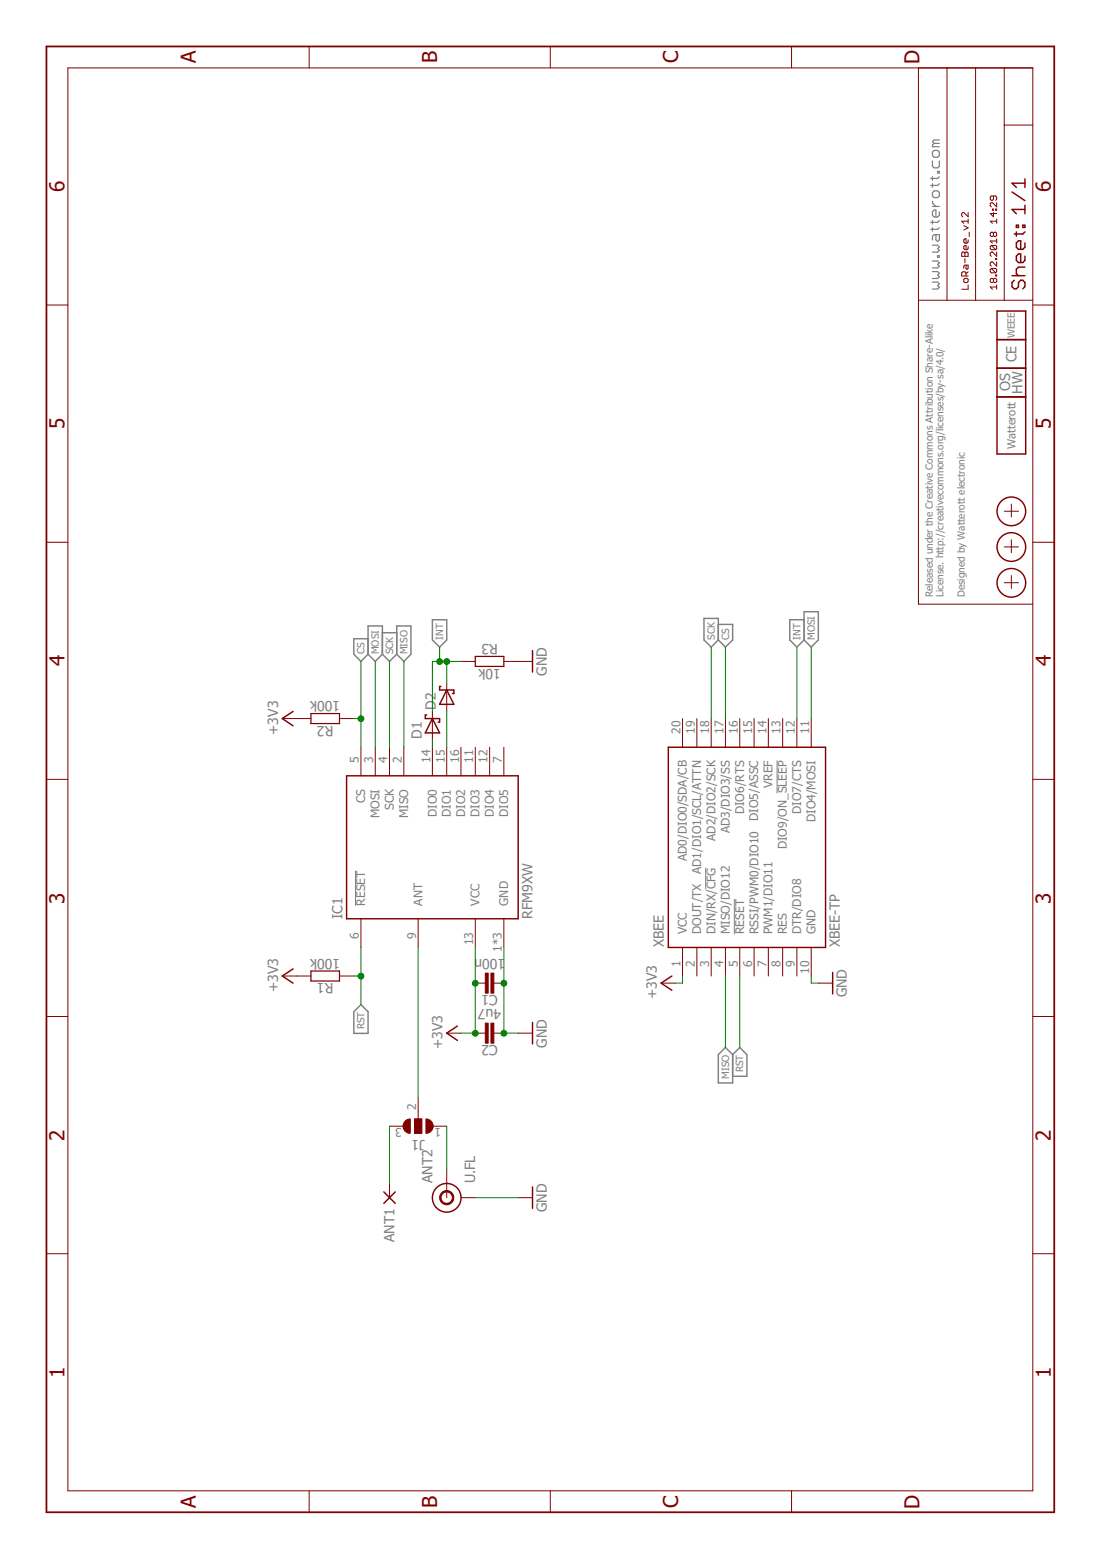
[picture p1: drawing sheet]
<?xml version="1.0" encoding="utf-8"?>
<!DOCTYPE eagle SYSTEM "eagle.dtd">
<eagle version="7.7.0">
<drawing>
<settings>
<setting alwaysvectorfont="no"/>
<setting verticaltext="up"/>
</settings>
<grid distance="0.1" unitdist="inch" unit="inch" style="lines" multiple="1" display="no" altdistance="0.01" altunitdist="inch" altunit="inch"/>
<schematic xreflabel="%F%N/%S.%C%R" xrefpart="/%S.%C%R">
<libraries>
<library name="supply1">
<symbols>
<symbol name="GND">
<wire x1="-1.905" y1="0" x2="1.905" y2="0" width="0.254" layer="94"/>
<text x="-2.54" y="-2.54" size="1.778" layer="96">&gt;VALUE</text>
<pin name="GND" x="0" y="2.54" visible="off" length="short" direction="sup" rot="R270"/>
</symbol>
<symbol name="+3V3">
<wire x1="1.27" y1="-1.905" x2="0" y2="0" width="0.254" layer="94"/>
<wire x1="0" y1="0" x2="-1.27" y2="-1.905" width="0.254" layer="94"/>
<text x="-2.54" y="-5.08" size="1.778" layer="96" rot="R90">&gt;VALUE</text>
<pin name="+3V3" x="0" y="-2.54" visible="off" length="short" direction="sup" rot="R90"/>
</symbol>
</symbols>
<devicesets>
<deviceset name="GND" prefix="GND">
<gates>
<gate name="1" symbol="GND" x="0" y="0"/>
</gates>
<devices>
<device name="">
<technologies>
<technology name=""/>
</technologies>
</device>
</devices>
</deviceset>
<deviceset name="+3V3" prefix="+3V3">
<gates>
<gate name="G$1" symbol="+3V3" x="0" y="0"/>
</gates>
<devices>
<device name="">
<technologies>
<technology name=""/>
</technologies>
</device>
</devices>
</deviceset>
</devicesets>
</library>
<library name="we-rcl">
<symbols>
<symbol name="CAPACITOR">
<pin name="1" x="-2.54" y="0" visible="off" length="point" direction="pas" swaplevel="1"/>
<pin name="2" x="2.54" y="0" visible="off" length="point" direction="pas" swaplevel="1" rot="R180"/>
<text x="0" y="2.54" size="1.778" layer="95" align="bottom-center">&gt;NAME</text>
<text x="0" y="-2.54" size="1.778" layer="96" align="top-center">&gt;VALUE</text>
<wire x1="-2.54" y1="0" x2="-0.762" y2="0" width="0.1524" layer="94"/>
<wire x1="2.54" y1="0" x2="0.762" y2="0" width="0.1524" layer="94"/>
<rectangle x1="-1.27" y1="-0.254" x2="2.286" y2="0.254" layer="94" rot="R90"/>
<rectangle x1="-2.286" y1="-0.254" x2="1.27" y2="0.254" layer="94" rot="R90"/>
</symbol>
<symbol name="RESISTOR">
<pin name="1" x="-5.08" y="0" visible="off" length="short" direction="pas" swaplevel="1"/>
<pin name="2" x="5.08" y="0" visible="off" length="short" direction="pas" swaplevel="1" rot="R180"/>
<wire x1="-2.54" y1="0.889" x2="2.54" y2="0.889" width="0.2032" layer="94"/>
<wire x1="2.54" y1="0.889" x2="2.54" y2="-0.889" width="0.2032" layer="94"/>
<wire x1="2.54" y1="-0.889" x2="-2.54" y2="-0.889" width="0.2032" layer="94"/>
<wire x1="-2.54" y1="-0.889" x2="-2.54" y2="0.889" width="0.2032" layer="94"/>
<text x="0" y="1.27" size="1.778" layer="95" align="bottom-center">&gt;NAME</text>
<text x="0" y="-1.27" size="1.778" layer="96" align="top-center">&gt;VALUE</text>
</symbol>
<symbol name="PAD">
<wire x1="-1.016" y1="1.016" x2="1.016" y2="-1.016" width="0.254" layer="94"/>
<wire x1="-1.016" y1="-1.016" x2="1.016" y2="1.016" width="0.254" layer="94"/>
<text x="-1.905" y="0" size="1.778" layer="95" rot="R180" align="center-left">&gt;NAME</text>
<pin name="P" x="2.54" y="0" visible="off" length="short" direction="pas" rot="R180"/>
</symbol>
<symbol name="DIODE_SCHOTTKY">
<wire x1="-1.27" y1="-1.27" x2="1.27" y2="0" width="0.254" layer="94"/>
<wire x1="1.27" y1="0" x2="-1.27" y2="1.27" width="0.254" layer="94"/>
<wire x1="1.905" y1="1.27" x2="1.27" y2="1.27" width="0.254" layer="94"/>
<wire x1="1.27" y1="1.27" x2="1.27" y2="0" width="0.254" layer="94"/>
<wire x1="-1.27" y1="1.27" x2="-1.27" y2="-1.27" width="0.254" layer="94"/>
<wire x1="1.27" y1="0" x2="1.27" y2="-1.27" width="0.254" layer="94"/>
<wire x1="1.905" y1="1.27" x2="1.905" y2="1.016" width="0.254" layer="94"/>
<wire x1="1.27" y1="-1.27" x2="0.635" y2="-1.27" width="0.254" layer="94"/>
<wire x1="0.635" y1="-1.016" x2="0.635" y2="-1.27" width="0.254" layer="94"/>
<text x="-2.286" y="1.905" size="1.778" layer="95">&gt;NAME</text>
<text x="-2.286" y="-3.429" size="1.778" layer="96">&gt;VALUE</text>
<pin name="A" x="-2.54" y="0" visible="off" length="short" direction="pas"/>
<pin name="C" x="2.54" y="0" visible="off" length="short" direction="pas" rot="R180"/>
</symbol>
<symbol name="JUMPER3">
<wire x1="-0.635" y1="-1.397" x2="0.635" y2="-1.397" width="1.27" layer="94" curve="180" cap="flat"/>
<wire x1="-0.635" y1="1.397" x2="0.635" y2="1.397" width="1.27" layer="94" curve="-180" cap="flat"/>
<wire x1="1.27" y1="-0.635" x2="-1.27" y2="-0.635" width="0.1524" layer="94"/>
<wire x1="-1.27" y1="-0.635" x2="-1.27" y2="0" width="0.1524" layer="94"/>
<wire x1="-1.27" y1="0" x2="-1.27" y2="0.635" width="0.1524" layer="94"/>
<wire x1="-1.27" y1="0.635" x2="1.27" y2="0.635" width="0.1524" layer="94"/>
<wire x1="1.27" y1="0.635" x2="1.27" y2="-0.635" width="0.1524" layer="94"/>
<wire x1="-2.54" y1="0" x2="-1.27" y2="0" width="0.1524" layer="94"/>
<text x="2.54" y="0" size="1.778" layer="95" rot="R270" align="bottom-center">&gt;NAME</text>
<rectangle x1="-1.27" y1="-0.635" x2="1.27" y2="0.635" layer="94"/>
<pin name="3" x="0" y="-5.08" visible="pad" length="short" direction="pas" rot="R90"/>
<pin name="1" x="0" y="5.08" visible="pad" length="short" direction="pas" rot="R270"/>
<pin name="2" x="-5.08" y="0" visible="pad" length="short" direction="pas"/>
</symbol>
</symbols>
<devicesets>
<deviceset name="CAPACITOR" prefix="C" uservalue="yes">
<gates>
<gate name="C" symbol="CAPACITOR" x="0" y="0"/>
</gates>
<devices>
<device name="-0402" package="C0402">
<connects>
<connect gate="C" pin="1" pad="1"/>
<connect gate="C" pin="2" pad="2"/>
</connects>
<technologies>
<technology name=""/>
</technologies>
</device>
<device name="-0603" package="C0603">
<connects>
<connect gate="C" pin="1" pad="1"/>
<connect gate="C" pin="2" pad="2"/>
</connects>
<technologies>
<technology name=""/>
</technologies>
</device>
<device name="-0805" package="C0805">
<connects>
<connect gate="C" pin="1" pad="1"/>
<connect gate="C" pin="2" pad="2"/>
</connects>
<technologies>
<technology name=""/>
</technologies>
</device>
<device name="-1206" package="C1206">
<connects>
<connect gate="C" pin="1" pad="1"/>
<connect gate="C" pin="2" pad="2"/>
</connects>
<technologies>
<technology name=""/>
</technologies>
</device>
<device name="-0201" package="C0201">
<connects>
<connect gate="C" pin="1" pad="1"/>
<connect gate="C" pin="2" pad="2"/>
</connects>
<technologies>
<technology name=""/>
</technologies>
</device>
<device name="-1210" package="C1210">
<connects>
<connect gate="C" pin="1" pad="1"/>
<connect gate="C" pin="2" pad="2"/>
</connects>
<technologies>
<technology name=""/>
</technologies>
</device>
<device name="-1808" package="C1808">
<connects>
<connect gate="C" pin="1" pad="1"/>
<connect gate="C" pin="2" pad="2"/>
</connects>
<technologies>
<technology name=""/>
</technologies>
</device>
<device name="-1812" package="C1812">
<connects>
<connect gate="C" pin="1" pad="1"/>
<connect gate="C" pin="2" pad="2"/>
</connects>
<technologies>
<technology name=""/>
</technologies>
</device>
<device name="-1825" package="C1825">
<connects>
<connect gate="C" pin="1" pad="1"/>
<connect gate="C" pin="2" pad="2"/>
</connects>
<technologies>
<technology name=""/>
</technologies>
</device>
</devices>
</deviceset>
<deviceset name="RESISTOR" prefix="R" uservalue="yes">
<gates>
<gate name="R" symbol="RESISTOR" x="0" y="0"/>
</gates>
<devices>
<device name="-0603" package="C0603">
<connects>
<connect gate="R" pin="1" pad="1"/>
<connect gate="R" pin="2" pad="2"/>
</connects>
<technologies>
<technology name=""/>
</technologies>
</device>
<device name="-0805" package="C0805">
<connects>
<connect gate="R" pin="1" pad="1"/>
<connect gate="R" pin="2" pad="2"/>
</connects>
<technologies>
<technology name=""/>
</technologies>
</device>
<device name="-0402" package="C0402">
<connects>
<connect gate="R" pin="1" pad="1"/>
<connect gate="R" pin="2" pad="2"/>
</connects>
<technologies>
<technology name=""/>
</technologies>
</device>
<device name="-1206" package="C1206">
<connects>
<connect gate="R" pin="1" pad="1"/>
<connect gate="R" pin="2" pad="2"/>
</connects>
<technologies>
<technology name=""/>
</technologies>
</device>
<device name="-0201" package="C0201">
<connects>
<connect gate="R" pin="1" pad="1"/>
<connect gate="R" pin="2" pad="2"/>
</connects>
<technologies>
<technology name=""/>
</technologies>
</device>
<device name="-1210" package="C1210">
<connects>
<connect gate="R" pin="1" pad="1"/>
<connect gate="R" pin="2" pad="2"/>
</connects>
<technologies>
<technology name=""/>
</technologies>
</device>
<device name="-1808" package="C1808">
<connects>
<connect gate="R" pin="1" pad="1"/>
<connect gate="R" pin="2" pad="2"/>
</connects>
<technologies>
<technology name=""/>
</technologies>
</device>
<device name="-1812" package="C1812">
<connects>
<connect gate="R" pin="1" pad="1"/>
<connect gate="R" pin="2" pad="2"/>
</connects>
<technologies>
<technology name=""/>
</technologies>
</device>
<device name="-1825" package="C1825">
<connects>
<connect gate="R" pin="1" pad="1"/>
<connect gate="R" pin="2" pad="2"/>
</connects>
<technologies>
<technology name=""/>
</technologies>
</device>
<device name="-07" package="R0207/7">
<connects>
<connect gate="R" pin="1" pad="1"/>
<connect gate="R" pin="2" pad="2"/>
</connects>
<technologies>
<technology name=""/>
</technologies>
</device>
<device name="-10" package="R0207/10">
<connects>
<connect gate="R" pin="1" pad="1"/>
<connect gate="R" pin="2" pad="2"/>
</connects>
<technologies>
<technology name=""/>
</technologies>
</device>
<device name="-12" package="R0207/12">
<connects>
<connect gate="R" pin="1" pad="1"/>
<connect gate="R" pin="2" pad="2"/>
</connects>
<technologies>
<technology name=""/>
</technologies>
</device>
<device name="-15" package="R0207/15">
<connects>
<connect gate="R" pin="1" pad="1"/>
<connect gate="R" pin="2" pad="2"/>
</connects>
<technologies>
<technology name=""/>
</technologies>
</device>
<device name="10LP" package="R0207/10-LARGE_PADS">
<connects>
<connect gate="R" pin="1" pad="1"/>
<connect gate="R" pin="2" pad="2"/>
</connects>
<technologies>
<technology name=""/>
</technologies>
</device>
</devices>
</deviceset>
<deviceset name="PAD" prefix="X">
<gates>
<gate name="X" symbol="PAD" x="0" y="0"/>
</gates>
<devices>
<device name="-1.27X2.54" package="PAD-1.27X2.54">
<connects>
<connect gate="X" pin="P" pad="1"/>
</connects>
<technologies>
<technology name=""/>
</technologies>
</device>
<device name="-1.27X2.54_NC" package="PAD-1.27X2.54_NC">
<connects>
<connect gate="X" pin="P" pad="1"/>
</connects>
<technologies>
<technology name=""/>
</technologies>
</device>
<device name="-1.00-1.60" package="PAD-1.00-1.60">
<connects>
<connect gate="X" pin="P" pad="1"/>
</connects>
<technologies>
<technology name=""/>
</technologies>
</device>
<device name="-1.00-2.00" package="PAD-1.00-2.00">
<connects>
<connect gate="X" pin="P" pad="1"/>
</connects>
<technologies>
<technology name=""/>
</technologies>
</device>
<device name="-1.27X1.27" package="PAD-1.27X1.27">
<connects>
<connect gate="X" pin="P" pad="1"/>
</connects>
<technologies>
<technology name=""/>
</technologies>
</device>
<device name="-1.27X1.27_NC" package="PAD-1.27X1.27_NC">
<connects>
<connect gate="X" pin="P" pad="1"/>
</connects>
<technologies>
<technology name=""/>
</technologies>
</device>
<device name="-0.80X1.60" package="PAD-0.80X1.60">
<connects>
<connect gate="X" pin="P" pad="1"/>
</connects>
<technologies>
<technology name=""/>
</technologies>
</device>
<device name="-0.80X1.60_NC" package="PAD-0.80X1.60_NC">
<connects>
<connect gate="X" pin="P" pad="1"/>
</connects>
<technologies>
<technology name=""/>
</technologies>
</device>
<device name="-2.54X5.08" package="PAD-2.54X5.08">
<connects>
<connect gate="X" pin="P" pad="1"/>
</connects>
<technologies>
<technology name=""/>
</technologies>
</device>
<device name="-2.54X5.08_NC" package="PAD-2.54X5.08_NC">
<connects>
<connect gate="X" pin="P" pad="1"/>
</connects>
<technologies>
<technology name=""/>
</technologies>
</device>
<device name="-0.5" package="PAD-0.5">
<connects>
<connect gate="X" pin="P" pad="1"/>
</connects>
<technologies>
<technology name=""/>
</technologies>
</device>
<device name="-0.5_NC" package="PAD-0.5_NC">
<connects>
<connect gate="X" pin="P" pad="1"/>
</connects>
<technologies>
<technology name=""/>
</technologies>
</device>
<device name="-1.0" package="PAD-1.0">
<connects>
<connect gate="X" pin="P" pad="1"/>
</connects>
<technologies>
<technology name=""/>
</technologies>
</device>
<device name="-1.0_NC" package="PAD-1.0_NC">
<connects>
<connect gate="X" pin="P" pad="1"/>
</connects>
<technologies>
<technology name=""/>
</technologies>
</device>
<device name="-0.80-1.40" package="PAD-0.80-1.40">
<connects>
<connect gate="X" pin="P" pad="1"/>
</connects>
<technologies>
<technology name=""/>
</technologies>
</device>
<device name="-0.7" package="PAD-0.7">
<connects>
<connect gate="X" pin="P" pad="1"/>
</connects>
<technologies>
<technology name=""/>
</technologies>
</device>
<device name="-0.7_NC" package="PAD-0.7_NC">
<connects>
<connect gate="X" pin="P" pad="1"/>
</connects>
<technologies>
<technology name=""/>
</technologies>
</device>
<device name="-WEARABLE" package="PAD-WEARABLE">
<connects>
<connect gate="X" pin="P" pad="1 2 3"/>
</connects>
<technologies>
<technology name=""/>
</technologies>
</device>
</devices>
</deviceset>
<deviceset name="D_SCHOTTKY" prefix="D" uservalue="yes">
<gates>
<gate name="D" symbol="DIODE_SCHOTTKY" x="0" y="0"/>
</gates>
<devices>
<device name="-SMA" package="SMA_DO214AC">
<connects>
<connect gate="D" pin="A" pad="A"/>
<connect gate="D" pin="C" pad="C"/>
</connects>
<technologies>
<technology name=""/>
</technologies>
</device>
<device name="-SOD106" package="SOD106">
<connects>
<connect gate="D" pin="A" pad="A"/>
<connect gate="D" pin="C" pad="C"/>
</connects>
<technologies>
<technology name=""/>
</technologies>
</device>
<device name="-SOD110" package="SOD110">
<connects>
<connect gate="D" pin="A" pad="A"/>
<connect gate="D" pin="C" pad="C"/>
</connects>
<technologies>
<technology name=""/>
</technologies>
</device>
<device name="-SOD80" package="SOD80">
<connects>
<connect gate="D" pin="A" pad="A"/>
<connect gate="D" pin="C" pad="C"/>
</connects>
<technologies>
<technology name=""/>
</technologies>
</device>
<device name="-SOD882" package="SOD882">
<connects>
<connect gate="D" pin="A" pad="A"/>
<connect gate="D" pin="C" pad="C"/>
</connects>
<technologies>
<technology name=""/>
</technologies>
</device>
<device name="-SMB" package="SMB_DO214AA">
<connects>
<connect gate="D" pin="A" pad="A"/>
<connect gate="D" pin="C" pad="C"/>
</connects>
<technologies>
<technology name=""/>
</technologies>
</device>
<device name="-SMC" package="SMC_DO214AB">
<connects>
<connect gate="D" pin="A" pad="A"/>
<connect gate="D" pin="C" pad="C"/>
</connects>
<technologies>
<technology name=""/>
</technologies>
</device>
<device name="-SOD123" package="SOD123">
<connects>
<connect gate="D" pin="A" pad="A"/>
<connect gate="D" pin="C" pad="C"/>
</connects>
<technologies>
<technology name=""/>
</technologies>
</device>
<device name="-SOD532" package="SOD523">
<connects>
<connect gate="D" pin="A" pad="A"/>
<connect gate="D" pin="C" pad="C"/>
</connects>
<technologies>
<technology name=""/>
</technologies>
</device>
<device name="-SOD723" package="SOD723">
<connects>
<connect gate="D" pin="A" pad="A"/>
<connect gate="D" pin="C" pad="C"/>
</connects>
<technologies>
<technology name=""/>
</technologies>
</device>
<device name="-SOD323" package="SOD323">
<connects>
<connect gate="D" pin="A" pad="A"/>
<connect gate="D" pin="C" pad="C"/>
</connects>
<technologies>
<technology name=""/>
</technologies>
</device>
<device name="-Z5-T" package="SMC_Z5-T">
<connects>
<connect gate="D" pin="A" pad="A"/>
<connect gate="D" pin="C" pad="C"/>
</connects>
<technologies>
<technology name=""/>
</technologies>
</device>
</devices>
</deviceset>
<deviceset name="JUMPER3" prefix="J">
<gates>
<gate name="J" symbol="JUMPER3" x="0" y="0"/>
</gates>
<devices>
<device name="-0603" package="JUMPER3-0603">
<connects>
<connect gate="J" pin="1" pad="1"/>
<connect gate="J" pin="2" pad="2"/>
<connect gate="J" pin="3" pad="3"/>
</connects>
<technologies>
<technology name=""/>
</technologies>
</device>
<device name="-0603-NC" package="JUMPER3-0603_NC">
<connects>
<connect gate="J" pin="1" pad="1"/>
<connect gate="J" pin="2" pad="2"/>
<connect gate="J" pin="3" pad="3"/>
</connects>
<technologies>
<technology name=""/>
</technologies>
</device>
<device name="-0402" package="JUMPER3-0402">
<connects>
<connect gate="J" pin="1" pad="1"/>
<connect gate="J" pin="2" pad="2"/>
<connect gate="J" pin="3" pad="3"/>
</connects>
<technologies>
<technology name=""/>
</technologies>
</device>
<device name="-0402-NC" package="JUMPER3-0402_NC">
<connects>
<connect gate="J" pin="1" pad="1"/>
<connect gate="J" pin="2" pad="2"/>
<connect gate="J" pin="3" pad="3"/>
</connects>
<technologies>
<technology name=""/>
</technologies>
</device>
<device name="-0201" package="JUMPER3-0201">
<connects>
<connect gate="J" pin="1" pad="1"/>
<connect gate="J" pin="2" pad="2"/>
<connect gate="J" pin="3" pad="3"/>
</connects>
<technologies>
<technology name=""/>
</technologies>
</device>
<device name="-0201-NC" package="JUMPER3-0201_NC">
<connects>
<connect gate="J" pin="1" pad="1"/>
<connect gate="J" pin="2" pad="2"/>
<connect gate="J" pin="3" pad="3"/>
</connects>
<technologies>
<technology name=""/>
</technologies>
</device>
</devices>
</deviceset>
</devicesets>
</library>
<library name="we-symbol">
<symbols>
<symbol name="PASSER">
<wire x1="-1.016" y1="0" x2="1.27" y2="0" width="0.127" layer="94"/>
<wire x1="0" y1="1.27" x2="0" y2="-1.27" width="0.127" layer="94"/>
<circle x="0" y="0" radius="2.54" width="0.254" layer="94"/>
</symbol>
<symbol name="A4L-LOC">
<wire x1="256.54" y1="3.81" x2="256.54" y2="8.89" width="0.1016" layer="94"/>
<wire x1="256.54" y1="8.89" x2="256.54" y2="13.97" width="0.1016" layer="94"/>
<wire x1="256.54" y1="13.97" x2="256.54" y2="19.05" width="0.1016" layer="94"/>
<wire x1="256.54" y1="19.05" x2="256.54" y2="24.13" width="0.1016" layer="94"/>
<wire x1="161.29" y1="3.81" x2="161.29" y2="24.13" width="0.1016" layer="94"/>
<wire x1="161.29" y1="24.13" x2="215.265" y2="24.13" width="0.1016" layer="94"/>
<wire x1="215.265" y1="24.13" x2="256.54" y2="24.13" width="0.1016" layer="94"/>
<wire x1="246.38" y1="3.81" x2="246.38" y2="8.89" width="0.1016" layer="94"/>
<wire x1="246.38" y1="8.89" x2="256.54" y2="8.89" width="0.1016" layer="94"/>
<wire x1="246.38" y1="8.89" x2="215.265" y2="8.89" width="0.1016" layer="94"/>
<wire x1="215.265" y1="8.89" x2="215.265" y2="3.81" width="0.1016" layer="94"/>
<wire x1="215.265" y1="8.89" x2="215.265" y2="13.97" width="0.1016" layer="94"/>
<wire x1="215.265" y1="13.97" x2="256.54" y2="13.97" width="0.1016" layer="94"/>
<wire x1="215.265" y1="13.97" x2="215.265" y2="19.05" width="0.1016" layer="94"/>
<wire x1="215.265" y1="19.05" x2="256.54" y2="19.05" width="0.1016" layer="94"/>
<wire x1="215.265" y1="19.05" x2="215.265" y2="24.13" width="0.1016" layer="94"/>
<frame x1="0" y1="0" x2="260.35" y2="179.07" columns="6" rows="4" layer="94"/>
<text x="217.17" y="15.24" size="1.27" layer="94" font="vector" ratio="10">&gt;DRAWING_NAME</text>
<text x="217.17" y="10.16" size="1.27" layer="94" font="vector" ratio="10">&gt;LAST_DATE_TIME</text>
<text x="230.505" y="5.08" size="2.54" layer="94" font="vector" ratio="10">&gt;SHEET</text>
<text x="217.17" y="5.08" size="2.54" layer="94" font="vector" ratio="10">Sheet:</text>
<text x="217.17" y="20.32" size="2.032" layer="95" font="vector" ratio="10">www.watterott.com</text>
</symbol>
<symbol name="LOGO">
<wire x1="5.08" y1="2.54" x2="5.08" y2="-2.54" width="0.254" layer="94"/>
<wire x1="5.08" y1="-2.54" x2="-5.08" y2="-2.54" width="0.254" layer="94"/>
<wire x1="-5.08" y1="-2.54" x2="-5.08" y2="2.54" width="0.254" layer="94"/>
<wire x1="-5.08" y1="2.54" x2="5.08" y2="2.54" width="0.254" layer="94"/>
<text x="0" y="0" size="1.4224" layer="95" align="center">Watterott</text>
</symbol>
<symbol name="LOGO_OSHW">
<wire x1="2.54" y1="2.54" x2="2.54" y2="-2.54" width="0.254" layer="94"/>
<wire x1="2.54" y1="-2.54" x2="-2.54" y2="-2.54" width="0.254" layer="94"/>
<wire x1="-2.54" y1="-2.54" x2="-2.54" y2="2.54" width="0.254" layer="94"/>
<wire x1="-2.54" y1="2.54" x2="2.54" y2="2.54" width="0.254" layer="94"/>
<text x="0" y="0" size="1.778" layer="95" distance="25" align="center">OS
HW</text>
</symbol>
<symbol name="LOGO_CE">
<wire x1="2.54" y1="2.54" x2="2.54" y2="-2.54" width="0.254" layer="94"/>
<wire x1="2.54" y1="-2.54" x2="-2.54" y2="-2.54" width="0.254" layer="94"/>
<wire x1="-2.54" y1="-2.54" x2="-2.54" y2="2.54" width="0.254" layer="94"/>
<wire x1="-2.54" y1="2.54" x2="2.54" y2="2.54" width="0.254" layer="94"/>
<text x="0" y="0" size="1.778" layer="95" align="center">CE</text>
</symbol>
<symbol name="LOGO_WEEE">
<wire x1="2.54" y1="2.54" x2="2.54" y2="-2.54" width="0.254" layer="94"/>
<wire x1="2.54" y1="-2.54" x2="-2.54" y2="-2.54" width="0.254" layer="94"/>
<wire x1="-2.54" y1="-2.54" x2="-2.54" y2="2.54" width="0.254" layer="94"/>
<wire x1="-2.54" y1="2.54" x2="2.54" y2="2.54" width="0.254" layer="94"/>
<text x="0" y="0" size="1.27" layer="95" align="center">WEEE</text>
</symbol>
</symbols>
<devicesets>
<deviceset name="PASSER" prefix="X">
<gates>
<gate name="X" symbol="PASSER" x="0" y="0"/>
</gates>
<devices>
<device name="-07" package="PASSER_07MM">
<technologies>
<technology name=""/>
</technologies>
</device>
<device name="-04" package="PASSER_04MM">
<technologies>
<technology name=""/>
</technologies>
</device>
</devices>
</deviceset>
<deviceset name="FRAME-A4L" prefix="FRAME">
<gates>
<gate name="F" symbol="A4L-LOC" x="0" y="0"/>
</gates>
<devices>
<device name="">
<technologies>
<technology name=""/>
</technologies>
</device>
</devices>
</deviceset>
<deviceset name="LOGO_SPARK" prefix="LOGO">
<gates>
<gate name="G$1" symbol="LOGO" x="0" y="0"/>
</gates>
<devices>
<device name="-2" package="SPARK_2MM">
<technologies>
<technology name=""/>
</technologies>
</device>
<device name="-4" package="SPARK_4MM">
<technologies>
<technology name=""/>
</technologies>
</device>
</devices>
</deviceset>
<deviceset name="LOGO_OSHW" prefix="LOGO">
<gates>
<gate name="L" symbol="LOGO_OSHW" x="0" y="0"/>
</gates>
<devices>
<device name="-3" package="OSHW_3MM">
<technologies>
<technology name=""/>
</technologies>
</device>
<device name="-4" package="OSHW_4MM">
<technologies>
<technology name=""/>
</technologies>
</device>
<device name="-5" package="OSHW_5MM">
<technologies>
<technology name=""/>
</technologies>
</device>
<device name="-2" package="OSHW_2MM">
<technologies>
<technology name=""/>
</technologies>
</device>
</devices>
</deviceset>
<deviceset name="LOGO_CE" prefix="LOGO">
<gates>
<gate name="G$1" symbol="LOGO_CE" x="0" y="0"/>
</gates>
<devices>
<device name="-4" package="CE_4MM">
<technologies>
<technology name=""/>
</technologies>
</device>
<device name="-2" package="CE_2MM">
<technologies>
<technology name=""/>
</technologies>
</device>
<device name="-8" package="CE_8MM">
<technologies>
<technology name=""/>
</technologies>
</device>
</devices>
</deviceset>
<deviceset name="LOGO_WEEE" prefix="LOGO">
<gates>
<gate name="L" symbol="LOGO_WEEE" x="0" y="0"/>
</gates>
<devices>
<device name="-8" package="WEEE_8MM">
<technologies>
<technology name=""/>
</technologies>
</device>
<device name="-4" package="WEEE_4MM">
<technologies>
<technology name=""/>
</technologies>
</device>
</devices>
</deviceset>
</devicesets>
</library>
<library name="we-board">
<symbols>
<symbol name="XBEE">
<pin name="VCC" x="-22.86" y="10.16" length="middle" direction="pwr"/>
<pin name="DOUT/TX" x="-22.86" y="7.62" length="middle"/>
<pin name="DIN/RX/!CFG!" x="-22.86" y="5.08" length="middle"/>
<pin name="MISO/DIO12" x="-22.86" y="2.54" length="middle"/>
<pin name="!RESET!" x="-22.86" y="0" length="middle"/>
<pin name="RSSI/PWM0/DIO10" x="-22.86" y="-2.54" length="middle"/>
<pin name="PWM1/DIO11" x="-22.86" y="-5.08" length="middle"/>
<pin name="RES" x="-22.86" y="-7.62" length="middle"/>
<pin name="DTR/DIO8" x="-22.86" y="-10.16" length="middle"/>
<pin name="GND" x="-22.86" y="-12.7" length="middle" direction="pwr"/>
<pin name="DIO4/MOSI" x="22.86" y="-12.7" length="middle" rot="R180"/>
<pin name="DIO7/CTS" x="22.86" y="-10.16" length="middle" rot="R180"/>
<pin name="DIO9/ON_!SLEEP!" x="22.86" y="-7.62" length="middle" rot="R180"/>
<pin name="VREF" x="22.86" y="-5.08" length="middle" rot="R180"/>
<pin name="DIO5/ASSC" x="22.86" y="-2.54" length="middle" rot="R180"/>
<pin name="DIO6/RTS" x="22.86" y="0" length="middle" rot="R180"/>
<pin name="AD3/DIO3/SS" x="22.86" y="2.54" length="middle" rot="R180"/>
<pin name="AD2/DIO2/SCK" x="22.86" y="5.08" length="middle" rot="R180"/>
<pin name="AD1/DIO1/SCL/ATTN" x="22.86" y="7.62" length="middle" rot="R180"/>
<pin name="AD0/DIO0/SDA/CB" x="22.86" y="10.16" length="middle" rot="R180"/>
<wire x1="-17.78" y1="12.7" x2="-17.78" y2="-15.24" width="0.254" layer="94"/>
<wire x1="-17.78" y1="-15.24" x2="17.78" y2="-15.24" width="0.254" layer="94"/>
<wire x1="17.78" y1="-15.24" x2="17.78" y2="12.7" width="0.254" layer="94"/>
<wire x1="17.78" y1="12.7" x2="-17.78" y2="12.7" width="0.254" layer="94"/>
<text x="-17.78" y="15.24" size="1.778" layer="95" align="top-left">&gt;NAME</text>
<text x="-17.78" y="-17.78" size="1.778" layer="95">&gt;Value</text>
</symbol>
</symbols>
<devicesets>
<deviceset name="XBEE" prefix="B">
<gates>
<gate name="BOARD" symbol="XBEE" x="0" y="0"/>
</gates>
<devices>
<device name="-TP" package="XBEE_TP">
<connects>
<connect gate="BOARD" pin="!RESET!" pad="5"/>
<connect gate="BOARD" pin="AD0/DIO0/SDA/CB" pad="20"/>
<connect gate="BOARD" pin="AD1/DIO1/SCL/ATTN" pad="19"/>
<connect gate="BOARD" pin="AD2/DIO2/SCK" pad="18"/>
<connect gate="BOARD" pin="AD3/DIO3/SS" pad="17"/>
<connect gate="BOARD" pin="DIN/RX/!CFG!" pad="3"/>
<connect gate="BOARD" pin="DIO4/MOSI" pad="11"/>
<connect gate="BOARD" pin="DIO5/ASSC" pad="15"/>
<connect gate="BOARD" pin="DIO6/RTS" pad="16"/>
<connect gate="BOARD" pin="DIO7/CTS" pad="12"/>
<connect gate="BOARD" pin="DIO9/ON_!SLEEP!" pad="13"/>
<connect gate="BOARD" pin="DOUT/TX" pad="2"/>
<connect gate="BOARD" pin="DTR/DIO8" pad="9"/>
<connect gate="BOARD" pin="GND" pad="10"/>
<connect gate="BOARD" pin="MISO/DIO12" pad="4"/>
<connect gate="BOARD" pin="PWM1/DIO11" pad="7"/>
<connect gate="BOARD" pin="RES" pad="8"/>
<connect gate="BOARD" pin="RSSI/PWM0/DIO10" pad="6"/>
<connect gate="BOARD" pin="VCC" pad="1"/>
<connect gate="BOARD" pin="VREF" pad="14"/>
</connects>
<technologies>
<technology name=""/>
</technologies>
</device>
<device name="" package="XBEE">
<connects>
<connect gate="BOARD" pin="!RESET!" pad="5"/>
<connect gate="BOARD" pin="AD0/DIO0/SDA/CB" pad="20"/>
<connect gate="BOARD" pin="AD1/DIO1/SCL/ATTN" pad="19"/>
<connect gate="BOARD" pin="AD2/DIO2/SCK" pad="18"/>
<connect gate="BOARD" pin="AD3/DIO3/SS" pad="17"/>
<connect gate="BOARD" pin="DIN/RX/!CFG!" pad="3"/>
<connect gate="BOARD" pin="DIO4/MOSI" pad="11"/>
<connect gate="BOARD" pin="DIO5/ASSC" pad="15"/>
<connect gate="BOARD" pin="DIO6/RTS" pad="16"/>
<connect gate="BOARD" pin="DIO7/CTS" pad="12"/>
<connect gate="BOARD" pin="DIO9/ON_!SLEEP!" pad="13"/>
<connect gate="BOARD" pin="DOUT/TX" pad="2"/>
<connect gate="BOARD" pin="DTR/DIO8" pad="9"/>
<connect gate="BOARD" pin="GND" pad="10"/>
<connect gate="BOARD" pin="MISO/DIO12" pad="4"/>
<connect gate="BOARD" pin="PWM1/DIO11" pad="7"/>
<connect gate="BOARD" pin="RES" pad="8"/>
<connect gate="BOARD" pin="RSSI/PWM0/DIO10" pad="6"/>
<connect gate="BOARD" pin="VCC" pad="1"/>
<connect gate="BOARD" pin="VREF" pad="14"/>
</connects>
<technologies>
<technology name=""/>
</technologies>
</device>
<device name="-SMDTP" package="XBEE_SMD_TP">
<connects>
<connect gate="BOARD" pin="!RESET!" pad="5"/>
<connect gate="BOARD" pin="AD0/DIO0/SDA/CB" pad="20"/>
<connect gate="BOARD" pin="AD1/DIO1/SCL/ATTN" pad="19"/>
<connect gate="BOARD" pin="AD2/DIO2/SCK" pad="18"/>
<connect gate="BOARD" pin="AD3/DIO3/SS" pad="17"/>
<connect gate="BOARD" pin="DIN/RX/!CFG!" pad="3"/>
<connect gate="BOARD" pin="DIO4/MOSI" pad="11"/>
<connect gate="BOARD" pin="DIO5/ASSC" pad="15"/>
<connect gate="BOARD" pin="DIO6/RTS" pad="16"/>
<connect gate="BOARD" pin="DIO7/CTS" pad="12"/>
<connect gate="BOARD" pin="DIO9/ON_!SLEEP!" pad="13"/>
<connect gate="BOARD" pin="DOUT/TX" pad="2"/>
<connect gate="BOARD" pin="DTR/DIO8" pad="9"/>
<connect gate="BOARD" pin="GND" pad="10"/>
<connect gate="BOARD" pin="MISO/DIO12" pad="4"/>
<connect gate="BOARD" pin="PWM1/DIO11" pad="7"/>
<connect gate="BOARD" pin="RES" pad="8"/>
<connect gate="BOARD" pin="RSSI/PWM0/DIO10" pad="6"/>
<connect gate="BOARD" pin="VCC" pad="1"/>
<connect gate="BOARD" pin="VREF" pad="14"/>
</connects>
<technologies>
<technology name=""/>
</technologies>
</device>
<device name="-N" package="XBEE_N">
<connects>
<connect gate="BOARD" pin="!RESET!" pad="5"/>
<connect gate="BOARD" pin="AD0/DIO0/SDA/CB" pad="20"/>
<connect gate="BOARD" pin="AD1/DIO1/SCL/ATTN" pad="19"/>
<connect gate="BOARD" pin="AD2/DIO2/SCK" pad="18"/>
<connect gate="BOARD" pin="AD3/DIO3/SS" pad="17"/>
<connect gate="BOARD" pin="DIN/RX/!CFG!" pad="3"/>
<connect gate="BOARD" pin="DIO4/MOSI" pad="11"/>
<connect gate="BOARD" pin="DIO5/ASSC" pad="15"/>
<connect gate="BOARD" pin="DIO6/RTS" pad="16"/>
<connect gate="BOARD" pin="DIO7/CTS" pad="12"/>
<connect gate="BOARD" pin="DIO9/ON_!SLEEP!" pad="13"/>
<connect gate="BOARD" pin="DOUT/TX" pad="2"/>
<connect gate="BOARD" pin="DTR/DIO8" pad="9"/>
<connect gate="BOARD" pin="GND" pad="10"/>
<connect gate="BOARD" pin="MISO/DIO12" pad="4"/>
<connect gate="BOARD" pin="PWM1/DIO11" pad="7"/>
<connect gate="BOARD" pin="RES" pad="8"/>
<connect gate="BOARD" pin="RSSI/PWM0/DIO10" pad="6"/>
<connect gate="BOARD" pin="VCC" pad="1"/>
<connect gate="BOARD" pin="VREF" pad="14"/>
</connects>
<technologies>
<technology name=""/>
</technologies>
</device>
</devices>
</deviceset>
</devicesets>
</library>
<library name="we-chip">
<symbols>
<symbol name="RFM9X">
<pin name="VCC" x="-17.78" y="-7.62" length="middle" direction="pwr"/>
<pin name="GND" x="-17.78" y="-12.7" length="middle" direction="pwr"/>
<pin name="!RESET" x="-17.78" y="12.7" length="middle" direction="in"/>
<pin name="DIO0" x="17.78" y="0" length="middle" rot="R180"/>
<pin name="MISO" x="17.78" y="5.08" length="middle" direction="out" rot="R180"/>
<pin name="MOSI" x="17.78" y="10.16" length="middle" direction="in" rot="R180"/>
<pin name="SCK" x="17.78" y="7.62" length="middle" direction="in" rot="R180"/>
<pin name="CS" x="17.78" y="12.7" length="middle" direction="in" rot="R180"/>
<wire x1="-12.7" y1="15.24" x2="-12.7" y2="-15.24" width="0.254" layer="94"/>
<wire x1="-12.7" y1="-15.24" x2="12.7" y2="-15.24" width="0.254" layer="94"/>
<wire x1="12.7" y1="-15.24" x2="12.7" y2="15.24" width="0.254" layer="94"/>
<wire x1="12.7" y1="15.24" x2="-12.7" y2="15.24" width="0.254" layer="94"/>
<text x="-12.7" y="17.78" size="1.778" layer="95" align="top-left">&gt;NAME</text>
<text x="-12.7" y="-17.78" size="1.778" layer="95">&gt;VALUE</text>
<pin name="ANT" x="-17.78" y="2.54" length="middle"/>
<pin name="DIO1" x="17.78" y="-2.54" length="middle" rot="R180"/>
<pin name="DIO2" x="17.78" y="-5.08" length="middle" rot="R180"/>
<pin name="DIO3" x="17.78" y="-7.62" length="middle" rot="R180"/>
<pin name="DIO4" x="17.78" y="-10.16" length="middle" rot="R180"/>
<pin name="DIO5" x="17.78" y="-12.7" length="middle" rot="R180"/>
</symbol>
</symbols>
<devicesets>
<deviceset name="RFM9X" prefix="IC">
<gates>
<gate name="IC" symbol="RFM9X" x="0" y="0"/>
</gates>
<devices>
<device name="W" package="RFM9X">
<connects>
<connect gate="IC" pin="!RESET" pad="6"/>
<connect gate="IC" pin="ANT" pad="9"/>
<connect gate="IC" pin="CS" pad="5"/>
<connect gate="IC" pin="DIO0" pad="14"/>
<connect gate="IC" pin="DIO1" pad="15"/>
<connect gate="IC" pin="DIO2" pad="16"/>
<connect gate="IC" pin="DIO3" pad="11"/>
<connect gate="IC" pin="DIO4" pad="12"/>
<connect gate="IC" pin="DIO5" pad="7"/>
<connect gate="IC" pin="GND" pad="1 8 10"/>
<connect gate="IC" pin="MISO" pad="2"/>
<connect gate="IC" pin="MOSI" pad="3"/>
<connect gate="IC" pin="SCK" pad="4"/>
<connect gate="IC" pin="VCC" pad="13"/>
</connects>
<technologies>
<technology name=""/>
</technologies>
</device>
</devices>
</deviceset>
</devicesets>
</library>
<library name="we-con">
<symbols>
<symbol name="U.FL">
<circle x="0" y="0" radius="1.1359" width="0.254" layer="94"/>
<circle x="0" y="0" radius="2.54" width="0.254" layer="94"/>
<pin name="GND" x="0" y="-5.08" visible="off" length="short" rot="R90"/>
<pin name="SIGNAL" x="5.08" y="0" visible="off" length="middle" rot="R180"/>
<text x="2.54" y="2.54" size="1.778" layer="95">&gt;NAME</text>
<text x="2.54" y="-5.08" size="1.778" layer="96">&gt;VALUE</text>
</symbol>
</symbols>
<devicesets>
<deviceset name="U.FL" prefix="J">
<gates>
<gate name="J" symbol="U.FL" x="0" y="0"/>
</gates>
<devices>
<device name="" package="U.FL">
<connects>
<connect gate="J" pin="GND" pad="1 2"/>
<connect gate="J" pin="SIGNAL" pad="FEED"/>
</connects>
<technologies>
<technology name=""/>
</technologies>
</device>
</devices>
</deviceset>
</devicesets>
</library>
</libraries>
<attributes>
</attributes>
<variantdefs>
</variantdefs>
<classes>
<class number="0" name="default" width="0" drill="0">
</class>
</classes>
<parts>
<part name="X2" library="we-symbol" deviceset="PASSER" device="-07"/>
<part name="X1" library="we-symbol" deviceset="PASSER" device="-07"/>
<part name="X3" library="we-symbol" deviceset="PASSER" device="-07"/>
<part name="FRAME1" library="we-symbol" deviceset="FRAME-A4L" device=""/>
<part name="XBEE" library="we-board" deviceset="XBEE" device="-TP" value="XBEE-TP"/>
<part name="GND15" library="supply1" deviceset="GND" device=""/>
<part name="+3V7" library="supply1" deviceset="+3V3" device=""/>
<part name="C1" library="we-rcl" deviceset="CAPACITOR" device="-0402" value="100n"/>
<part name="+3V3" library="supply1" deviceset="+3V3" device=""/>
<part name="GND3" library="supply1" deviceset="GND" device=""/>
<part name="+3V5" library="supply1" deviceset="+3V3" device=""/>
<part name="R1" library="we-rcl" deviceset="RESISTOR" device="-0402" value="100k"/>
<part name="C2" library="we-rcl" deviceset="CAPACITOR" device="-0402" value="4u7"/>
<part name="IC1" library="we-chip" deviceset="RFM9X" device="W"/>
<part name="R2" library="we-rcl" deviceset="RESISTOR" device="-0402" value="100k"/>
<part name="+3V1" library="supply1" deviceset="+3V3" device=""/>
<part name="ANT1" library="we-rcl" deviceset="PAD" device="-1.00-1.60"/>
<part name="R3" library="we-rcl" deviceset="RESISTOR" device="-0402" value="10k"/>
<part name="D1" library="we-rcl" deviceset="D_SCHOTTKY" device="-SOD532"/>
<part name="D2" library="we-rcl" deviceset="D_SCHOTTKY" device="-SOD532"/>
<part name="GND1" library="supply1" deviceset="GND" device=""/>
<part name="ANT2" library="we-con" deviceset="U.FL" device=""/>
<part name="GND2" library="supply1" deviceset="GND" device=""/>
<part name="J1" library="we-rcl" deviceset="JUMPER3" device="-0603"/>
<part name="LOGO3" library="we-symbol" deviceset="LOGO_SPARK" device="-2"/>
<part name="LOGO4" library="we-symbol" deviceset="LOGO_OSHW" device="-2"/>
<part name="LOGO5" library="we-symbol" deviceset="LOGO_CE" device="-2"/>
<part name="LOGO6" library="we-symbol" deviceset="LOGO_WEEE" device="-4"/>
</parts>
<sheets>
<sheet>
<plain>
<text x="162.56" y="22.86" size="1.27" layer="95" align="top-left">Released under the Creative Commons Attribution Share-Alike 
License. http://creativecommons.org/licenses/by-sa/4.0/

Designed by Watterott electronic</text>
</plain>
<instances>
<instance part="X2" gate="X" x="171.45" y="7.62"/>
<instance part="X1" gate="X" x="165.1" y="7.62"/>
<instance part="X3" gate="X" x="177.8" y="7.62"/>
<instance part="FRAME1" gate="F" x="0" y="0"/>
<instance part="XBEE" gate="BOARD" x="118.11" y="55.88"/>
<instance part="GND15" gate="1" x="93.98" y="39.37" smashed="yes">
<attribute name="VALUE" x="91.44" y="36.83" size="1.778" layer="96"/>
</instance>
<instance part="+3V7" gate="G$1" x="93.98" y="69.85" smashed="yes">
<attribute name="VALUE" x="97.155" y="72.39" size="1.778" layer="96" rot="R180"/>
</instance>
<instance part="C1" gate="C" x="93.98" y="100.33" smashed="yes" rot="R90">
<attribute name="NAME" x="90.17" y="100.33" size="1.778" layer="95" rot="R270" align="bottom-center"/>
<attribute name="VALUE" x="96.52" y="100.33" size="1.778" layer="96" rot="R90" align="top-center"/>
</instance>
<instance part="+3V3" gate="G$1" x="85.09" y="107.95" smashed="yes">
<attribute name="VALUE" x="88.265" y="110.49" size="1.778" layer="96" rot="R180"/>
</instance>
<instance part="GND3" gate="1" x="85.09" y="92.71" smashed="yes">
<attribute name="VALUE" x="82.55" y="90.17" size="1.778" layer="96"/>
</instance>
<instance part="+3V5" gate="G$1" x="95.25" y="137.16" smashed="yes">
<attribute name="VALUE" x="98.425" y="139.7" size="1.778" layer="96" rot="R180"/>
</instance>
<instance part="R1" gate="R" x="95.25" y="129.54" rot="R90"/>
<instance part="C2" gate="C" x="85.09" y="100.33" smashed="yes" rot="R90">
<attribute name="NAME" x="81.28" y="100.33" size="1.778" layer="95" rot="R270" align="bottom-center"/>
<attribute name="VALUE" x="87.63" y="100.33" size="1.778" layer="96" rot="R90" align="top-center"/>
</instance>
<instance part="IC1" gate="IC" x="118.11" y="110.49"/>
<instance part="R2" gate="R" x="140.97" y="129.54" rot="R90"/>
<instance part="+3V1" gate="G$1" x="140.97" y="137.16" smashed="yes">
<attribute name="VALUE" x="144.145" y="139.7" size="1.778" layer="96" rot="R180"/>
</instance>
<instance part="ANT1" gate="X" x="55.88" y="118.11"/>
<instance part="R3" gate="R" x="151.13" y="100.33" rot="R270"/>
<instance part="D1" gate="D" x="139.7" y="110.49"/>
<instance part="D2" gate="D" x="144.78" y="107.95"/>
<instance part="GND1" gate="1" x="151.13" y="92.71" smashed="yes">
<attribute name="VALUE" x="148.59" y="90.17" size="1.778" layer="96"/>
</instance>
<instance part="ANT2" gate="J" x="55.88" y="107.95"/>
<instance part="GND2" gate="1" x="55.88" y="92.71" smashed="yes">
<attribute name="VALUE" x="53.34" y="90.17" size="1.778" layer="96"/>
</instance>
<instance part="J1" gate="J" x="68.58" y="113.03" rot="R180"/>
<instance part="LOGO3" gate="G$1" x="193.04" y="7.62"/>
<instance part="LOGO4" gate="L" x="200.66" y="7.62"/>
<instance part="LOGO5" gate="G$1" x="205.74" y="7.62"/>
<instance part="LOGO6" gate="L" x="210.82" y="7.62"/>
</instances>
<busses>
</busses>
<nets>
<net name="GND" class="0">
<segment>
<pinref part="XBEE" gate="BOARD" pin="GND"/>
<pinref part="GND15" gate="1" pin="GND"/>
<wire x1="95.25" y1="43.18" x2="93.98" y2="43.18" width="0.1524" layer="91"/>
<wire x1="93.98" y1="43.18" x2="93.98" y2="41.91" width="0.1524" layer="91"/>
</segment>
<segment>
<pinref part="GND3" gate="1" pin="GND"/>
<wire x1="85.09" y1="95.25" x2="85.09" y2="97.79" width="0.1524" layer="91"/>
<wire x1="85.09" y1="97.79" x2="93.98" y2="97.79" width="0.1524" layer="91"/>
<wire x1="93.98" y1="97.79" x2="100.33" y2="97.79" width="0.1524" layer="91"/>
<pinref part="C1" gate="C" pin="1"/>
<junction x="93.98" y="97.79"/>
<pinref part="C2" gate="C" pin="1"/>
<junction x="85.09" y="97.79"/>
<pinref part="IC1" gate="IC" pin="GND"/>
</segment>
<segment>
<pinref part="R3" gate="R" pin="2"/>
<pinref part="GND1" gate="1" pin="GND"/>
</segment>
<segment>
<pinref part="ANT2" gate="J" pin="GND"/>
<pinref part="GND2" gate="1" pin="GND"/>
<wire x1="55.88" y1="95.25" x2="55.88" y2="102.87" width="0.1524" layer="91"/>
</segment>
</net>
<net name="+3V3" class="0">
<segment>
<pinref part="XBEE" gate="BOARD" pin="VCC"/>
<wire x1="95.25" y1="66.04" x2="93.98" y2="66.04" width="0.1524" layer="91"/>
<wire x1="93.98" y1="66.04" x2="93.98" y2="67.31" width="0.1524" layer="91"/>
<pinref part="+3V7" gate="G$1" pin="+3V3"/>
</segment>
<segment>
<pinref part="C1" gate="C" pin="2"/>
<wire x1="93.98" y1="102.87" x2="100.33" y2="102.87" width="0.1524" layer="91"/>
<junction x="93.98" y="102.87"/>
<pinref part="+3V3" gate="G$1" pin="+3V3"/>
<pinref part="C2" gate="C" pin="2"/>
<wire x1="85.09" y1="102.87" x2="85.09" y2="105.41" width="0.1524" layer="91"/>
<wire x1="85.09" y1="102.87" x2="93.98" y2="102.87" width="0.1524" layer="91"/>
<junction x="85.09" y="102.87"/>
<pinref part="IC1" gate="IC" pin="VCC"/>
</segment>
<segment>
<pinref part="+3V5" gate="G$1" pin="+3V3"/>
<pinref part="R1" gate="R" pin="2"/>
</segment>
<segment>
<pinref part="R2" gate="R" pin="2"/>
<pinref part="+3V1" gate="G$1" pin="+3V3"/>
</segment>
</net>
<net name="RST" class="0">
<segment>
<pinref part="XBEE" gate="BOARD" pin="!RESET!"/>
<wire x1="82.55" y1="55.88" x2="95.25" y2="55.88" width="0.1524" layer="91"/>
<label x="82.55" y="55.88" size="1.27" layer="95" rot="R180" xref="yes"/>
</segment>
<segment>
<pinref part="R1" gate="R" pin="1"/>
<wire x1="100.33" y1="123.19" x2="95.25" y2="123.19" width="0.1524" layer="91"/>
<pinref part="IC1" gate="IC" pin="!RESET"/>
<wire x1="95.25" y1="124.46" x2="95.25" y2="123.19" width="0.1524" layer="91"/>
<wire x1="95.25" y1="123.19" x2="90.17" y2="123.19" width="0.1524" layer="91"/>
<label x="90.17" y="123.19" size="1.27" layer="95" rot="R180" xref="yes"/>
<junction x="95.25" y="123.19"/>
</segment>
</net>
<net name="MISO" class="0">
<segment>
<pinref part="XBEE" gate="BOARD" pin="MISO/DIO12"/>
<wire x1="82.55" y1="58.42" x2="95.25" y2="58.42" width="0.1524" layer="91"/>
<label x="82.55" y="58.42" size="1.27" layer="95" rot="R180" xref="yes"/>
</segment>
<segment>
<wire x1="151.13" y1="115.57" x2="135.89" y2="115.57" width="0.1524" layer="91"/>
<label x="151.13" y="115.57" size="1.27" layer="95" xref="yes"/>
<pinref part="IC1" gate="IC" pin="MISO"/>
</segment>
</net>
<net name="SCK" class="0">
<segment>
<pinref part="XBEE" gate="BOARD" pin="AD2/DIO2/SCK"/>
<wire x1="153.67" y1="60.96" x2="140.97" y2="60.96" width="0.1524" layer="91"/>
<label x="153.67" y="60.96" size="1.27" layer="95" xref="yes"/>
</segment>
<segment>
<wire x1="151.13" y1="118.11" x2="135.89" y2="118.11" width="0.1524" layer="91"/>
<label x="151.13" y="118.11" size="1.27" layer="95" xref="yes"/>
<pinref part="IC1" gate="IC" pin="SCK"/>
</segment>
</net>
<net name="MOSI" class="0">
<segment>
<pinref part="XBEE" gate="BOARD" pin="DIO4/MOSI"/>
<wire x1="153.67" y1="43.18" x2="140.97" y2="43.18" width="0.1524" layer="91"/>
<label x="153.67" y="43.18" size="1.27" layer="95" xref="yes"/>
</segment>
<segment>
<wire x1="151.13" y1="120.65" x2="135.89" y2="120.65" width="0.1524" layer="91"/>
<label x="151.13" y="120.65" size="1.27" layer="95" xref="yes"/>
<pinref part="IC1" gate="IC" pin="MOSI"/>
</segment>
</net>
<net name="CS" class="0">
<segment>
<pinref part="XBEE" gate="BOARD" pin="AD3/DIO3/SS"/>
<wire x1="153.67" y1="58.42" x2="140.97" y2="58.42" width="0.1524" layer="91"/>
<label x="153.67" y="58.42" size="1.27" layer="95" xref="yes"/>
</segment>
<segment>
<wire x1="151.13" y1="123.19" x2="140.97" y2="123.19" width="0.1524" layer="91"/>
<label x="151.13" y="123.19" size="1.27" layer="95" xref="yes"/>
<pinref part="IC1" gate="IC" pin="CS"/>
<pinref part="R2" gate="R" pin="1"/>
<wire x1="140.97" y1="124.46" x2="140.97" y2="123.19" width="0.1524" layer="91"/>
<wire x1="140.97" y1="123.19" x2="135.89" y2="123.19" width="0.1524" layer="91"/>
<junction x="140.97" y="123.19"/>
</segment>
</net>
<net name="ANT" class="0">
<segment>
<pinref part="IC1" gate="IC" pin="ANT"/>
<pinref part="J1" gate="J" pin="2"/>
<wire x1="73.66" y1="113.03" x2="100.33" y2="113.03" width="0.1524" layer="91"/>
</segment>
</net>
<net name="INT" class="0">
<segment>
<wire x1="153.67" y1="45.72" x2="140.97" y2="45.72" width="0.1524" layer="91"/>
<label x="153.67" y="45.72" size="1.27" layer="95" xref="yes"/>
<pinref part="XBEE" gate="BOARD" pin="DIO7/CTS"/>
</segment>
<segment>
<wire x1="151.13" y1="110.49" x2="151.13" y2="109.22" width="0.1524" layer="91"/>
<wire x1="153.67" y1="109.22" x2="151.13" y2="109.22" width="0.1524" layer="91"/>
<junction x="151.13" y="109.22"/>
<label x="153.67" y="109.22" size="1.27" layer="95" xref="yes"/>
<pinref part="R3" gate="R" pin="1"/>
<wire x1="151.13" y1="105.41" x2="151.13" y2="107.95" width="0.1524" layer="91"/>
<pinref part="D1" gate="D" pin="C"/>
<wire x1="151.13" y1="107.95" x2="151.13" y2="109.22" width="0.1524" layer="91"/>
<wire x1="142.24" y1="110.49" x2="151.13" y2="110.49" width="0.1524" layer="91"/>
<pinref part="D2" gate="D" pin="C"/>
<wire x1="147.32" y1="107.95" x2="151.13" y2="107.95" width="0.1524" layer="91"/>
<junction x="151.13" y="107.95"/>
</segment>
</net>
<net name="N$1" class="0">
<segment>
<pinref part="IC1" gate="IC" pin="DIO0"/>
<pinref part="D1" gate="D" pin="A"/>
<wire x1="135.89" y1="110.49" x2="137.16" y2="110.49" width="0.1524" layer="91"/>
</segment>
</net>
<net name="N$2" class="0">
<segment>
<pinref part="IC1" gate="IC" pin="DIO1"/>
<pinref part="D2" gate="D" pin="A"/>
<wire x1="135.89" y1="107.95" x2="142.24" y2="107.95" width="0.1524" layer="91"/>
</segment>
</net>
<net name="N$3" class="0">
<segment>
<pinref part="ANT2" gate="J" pin="SIGNAL"/>
<pinref part="J1" gate="J" pin="1"/>
<wire x1="60.96" y1="107.95" x2="68.58" y2="107.95" width="0.1524" layer="91"/>
</segment>
</net>
<net name="N$4" class="0">
<segment>
<pinref part="ANT1" gate="X" pin="P"/>
<pinref part="J1" gate="J" pin="3"/>
<wire x1="58.42" y1="118.11" x2="68.58" y2="118.11" width="0.1524" layer="91"/>
</segment>
</net>
</nets>
</sheet>
</sheets>
</schematic>
</drawing>
<compatibility>
<note version="6.3" minversion="6.2.2" severity="warning">
Since Version 6.2.2 text objects can contain more than one line,
which will not be processed correctly with this version.
</note>
</compatibility>
</eagle>
